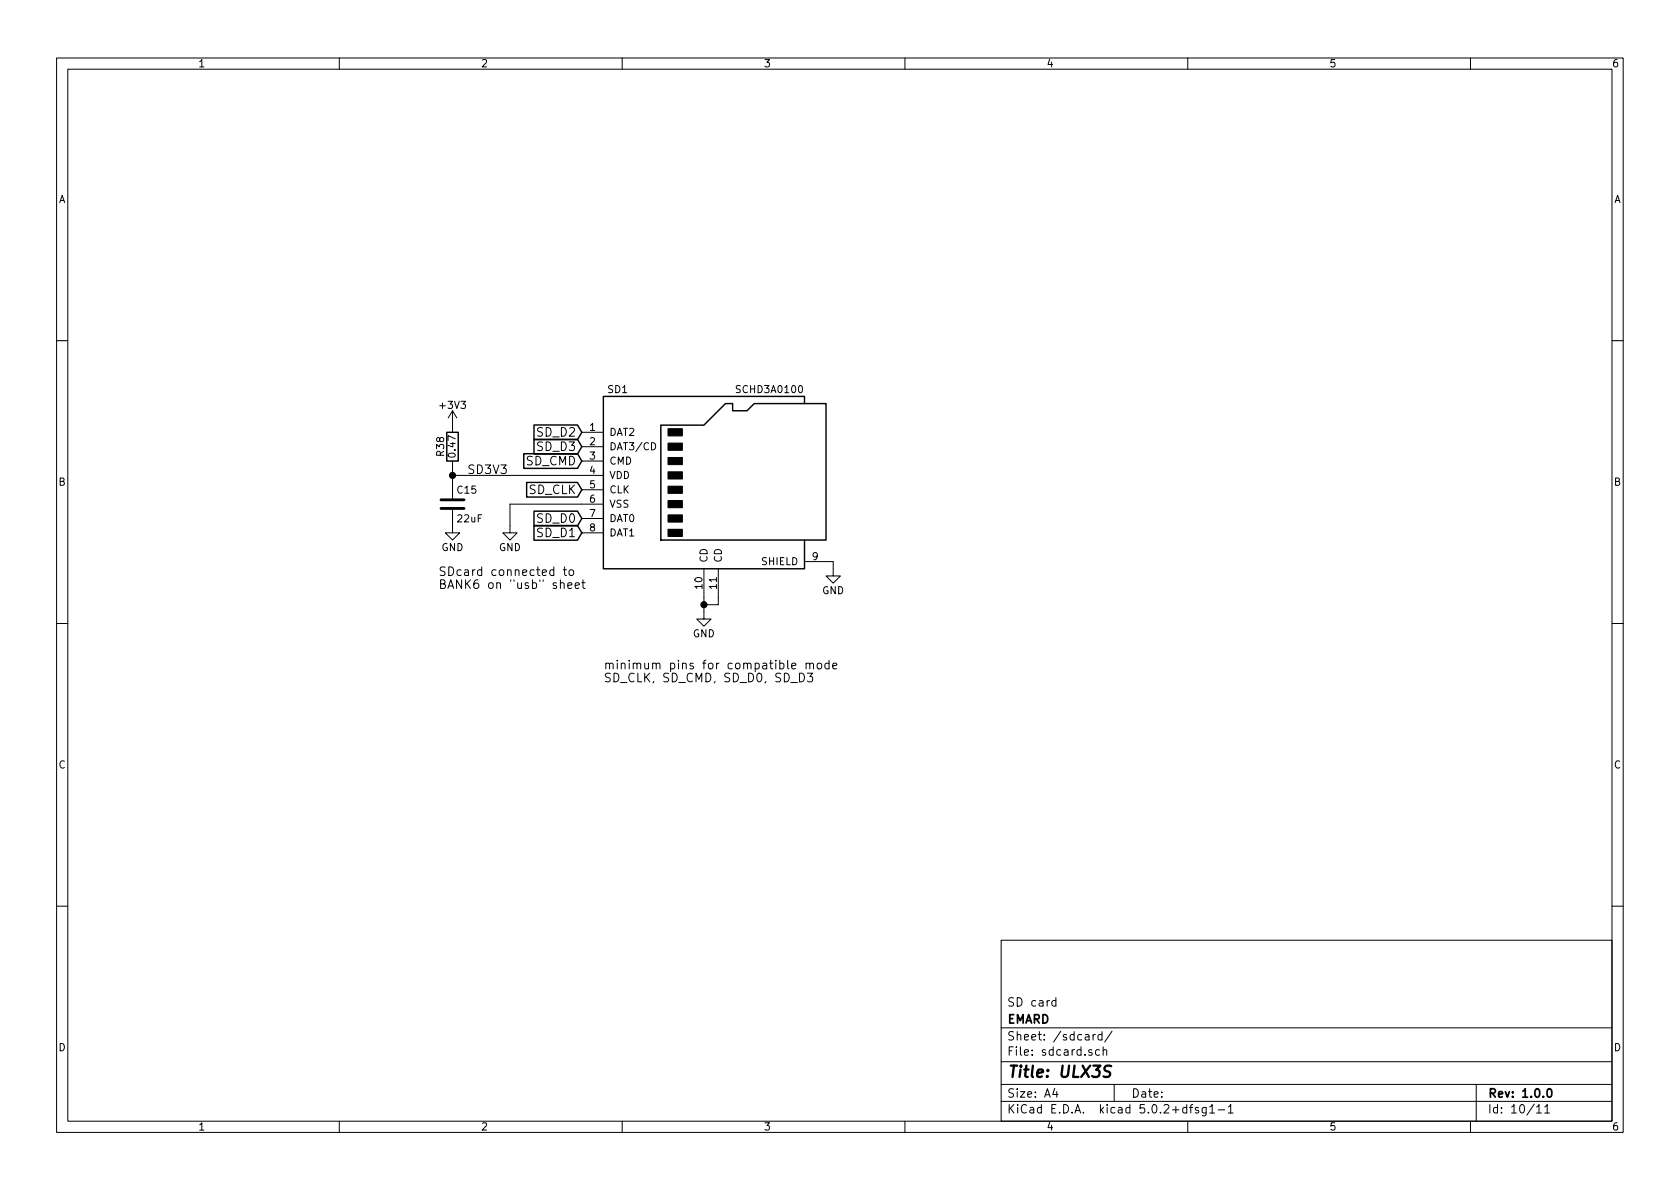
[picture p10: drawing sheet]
<svg xmlns="http://www.w3.org/2000/svg" width="297mm" height="210mm" viewBox="0 0 297 210" stroke-linecap="round" stroke-linejoin="round" font-family="sans-serif">
<g fill="none" stroke="#000" stroke-width=".18">
<path d="M10 10.3h277v189.9h-277zM12 12.2h273v186.1h-273zM60 10.3v1.9M110 10.3v1.9M160 10.3v1.9M210 10.3v1.9M260 10.3v1.9M10 60.2h2M80 72.6l-.8 1.3M80 72.6v3.8M80 72.6l.8 1.3M102.9 76.4h3.8"/>
<path d="M102.9 79h3.8M115.2 78.3a.64 .64 0 0 1 .7 .6 .64 .64 0 0 1-.7 .6zM285 60.2h2M80 90.2v4h1.3l-1.3 1.3-1.3-1.3h1.3M80 81.5v6.6M80 84.1h26.7M102.9 81.5h3.8M102.9 86.6h3.8M102.9 91.7h3.8M102.9 94.2h3.8M106.7 89.1h-16.5v5.1h1.2l-1.2 1.3-1.3-1.3h1.3M142.2 99.3h5.1v2.5h1.3l-1.3 1.3-1.3-1.3h1.3"/>
<path d="M10 110.3h2M99.1 103.2l.1-.1a.37 .37 0 0 1 .5 .1v.9M99.6 100.8h.6M99.8 100.2v1.3l.4 .3M100.4 103.6l.7-.2-.1-.3-.4-.1-.2 .2 .1 .8h.5M100.7 100.9l.2-.1 .4 .1 .1 .6-.1 .2-.4 .1-.2-.2zM101.7 103.6l.7-.2v-.3l-.5-.1-.2 .2 .1 .8h.6M102.9 103h.6M103.1 102.5v1.3v.2l.4 .1M124.5 100.6v8.9h1.2l-1.2 1.2-1.3-1.2h1.3M127 100.6v6.3h-2.5M140 117.8l.7-.2-.1-.3h-.4l-.2 .2 .1 .7h.5"/>
<path d="M141.4 119a.77 .77 0 0 1 .9 .8 .77 .77 0 0 1-.9 .8zM142.5 117.4l.1-.1a.37 .37 0 0 1 .6 .2v.8M142.5 117.3v1M142.7 119h1l-.5 .6 .4 .2v.6l-.2 .2h-.4l-.3-.2M143.2 117.5l.2-.2h.4v1M144.6 117.4l.2-.1 .4 .1 .1 .6-.2 .2-.3 .1-.2-.2zM146.6 117.3h-.4l-.3 .1v.7a.48 .48 0 0 0 .7 .1M146.6 116.8v1.5M147.2 117.8l.8-.2-.1-.3h-.5l-.2 .2 .1 .7h.6M285 110.3h2M10 160.2h2M177 166.3h108v32h-108z"/>
<path d="M186.7 177l-.4-.1-.3 .3 .1 .6 .2 .1 .4-.1M186.7 176.4v1.5M285 160.2h2M60 198.3v1.9M110 198.3v1.9M160 198.3v1.9M177 194.8h108M177 191.8h108M177 187.8h108M177 181.8h108M186.5 192.5l-.4 1h1M186.8 193v1"/>
<path d="M193.3 182.9v1M193.7 182.9l-.4 .3M194.4 185.7l-.4-.1-.3 .3 .1 .6h.6M194.8 183l-.4-.1-.3 .3 .1 .6 .2 .1 .4-.1M194.8 182.4v1.5M195 185.7l.3-.1 .3 .1 .1 .9M195 185.1v1.5M196.6 182.3l-1.3 2M197 191.8v3M210 198.3v1.9M210.3 195.8h.6M210.9 195.3l-.4 .2v1.3"/>
<path d="M211.9 195.9l-.4-.1-.2 .2 .1 .3 .5 .1v.3h-.6M213.3 195.8v1.2l-.3 .3h-.4M213.3 195.9l-.5-.1-.3 .3 .1 .6 .2 .1 .5-.1M213.9 195.8l.4-.5v1.5M213.9 196.8h.9M215.4 196.3h1.1M217.2 195.8l.4-.5v1.5M217.2 196.8h.8M260 198.3v1.9M261 191.8v6.5M271.7 195.8l.4-.5v1.5M271.7 196.8h.8"/>
<path d="M273.1 195.8l.5-.5v1.5M273.1 196.8h.9"/>
</g>
<path d="M273.7 192.6l.3-.1a.94 .94 0 0 1 0 1.5h-.1a1 1 0 0 1-.2-1.4z" fill="none" stroke="#000" stroke-width=".3"/>
<path d="M196.5 188.5l-.3-.1-.7 .1a.47 .47 0 0 0-.2 .5 .47 .47 0 0 0 .3 .4l.4 .1a.48 .48 0 0 1 .3 .5 .48 .48 0 0 1-.4 .4l-.8-.1" fill="none" stroke="#000" stroke-width=".41"/>
<path d="M79 76.4h2v5.1h-2zM94.4 75.2h7.7l.8 1.2-.8 1.3h-7.7zM94.4 77.7h7.7l.8 1.3-.8 1.3h-7.7zM116.8 75.2h7.7l3.8-3.8h1.2v1.2h2.6l1.2-1.2h12.7v24.1h-29.2zM142.2 71.4v-1.3h-35.5v30.5h35.5v-5.1M92.6 80.2h9.5l.8 1.3-.8 1.3h-9.5zM93.1 85.3h9l.8 1.3-.8 1.3h-9zM94.4 90.4h7.7l.8 1.3-.8 1.3h-7.7zM94.4 92.9h7.7l.8 1.3-.8 1.3h-7.7z" fill="none" stroke="#000" stroke-width=".25"/>
<g fill="#000" stroke="#000" stroke-width=".25">
<circle cx="80" cy="84.1" r=".51"/>
<circle cx="124.5" cy="106.9" r=".51"/>
</g>
<path d="M78 89.9h4M78 88.4h4" fill="none" stroke="#000" stroke-width=".51"/>
<path d="M118.1 78.4h2.5v1.2h-2.5zM118.1 75.8h2.5v1.3h-2.5zM118.1 93.6h2.5v1.3h-2.5zM118.1 91.1h2.5v1.2h-2.5zM118.1 88.5h2.5v1.3h-2.5zM118.1 86h2.5v1.2h-2.5zM118.1 83.4h2.5v1.3h-2.5zM118.1 80.9h2.5v1.3h-2.5z" fill="#000" stroke="#000" stroke-width=".18"/>
<text font-size="2.8" x="178" y="190.5">Title: ULX3S</text>
<g font-size="2.1">
<text x="95.1" y="77.2">SD_D2</text>
<text x="82.5" y="83.8">SD3V3</text>
<text x="93" y="82.3">SD_CMD</text>
<text x="95.1" y="79.8">SD_D3</text>
<text x="93.5" y="87.4">SD_CLK</text>
<text x="95.1" y="92.5">SD_D0</text>
<text x="95.1" y="95">SD_D1</text>
<text x="77.5" y="101.8">SDcard connected to</text>
<text x="77.5" y="104.1">BANK6 on &quot;usb&quot; sheet</text>
<text x="106.7" y="118.4">minimum pins for compatible mode</text>
<text x="106.7" y="120.6">SD_CLK, SD_CMD, SD_D0, SD_D3</text>
<text x="178" y="178">SD card</text>
<text x="178" y="184">Sheet: /sdcard/</text>
<text x="178" y="181">EMARD</text>
<text x="178" y="186.7">File: sdcard.sch</text>
<text x="178" y="196.9">KiCad E.D.A. kicad 5.0.2+dfsg1-1</text>
<text x="178" y="194.1">Size: A4</text>
<text x="200" y="194.1">Date:</text>
<text x="263" y="194.1">Rev: 1.0.0</text>
<text x="263" y="196.9">Id: 10/11</text>
</g>
<g font-size="1.8">
<text x="35" y="11.9">1</text>
<text x="85" y="11.9">2</text>
<text x="135" y="11.9">3</text>
<text x="185" y="11.9">4</text>
<text x="235" y="11.9">5</text>
<text x="285" y="11.9">6</text>
<text x="10.4" y="35.9">A</text>
<text x="285.4" y="35.9">A</text>
<text x="107.5" y="69.5">SD1</text>
<text x="130.5" y="69.5">SCHD3A0100</text>
<text x="77.9" y="72.3">+3V3</text>
<text x="104.3" y="76.2">1</text>
<text x="107.7" y="77.1">DAT2</text>
<text x="78.5" y="80.6" transform="rotate(-90 78.5 80.6)">R38</text>
<text x="80.6" y="80.7" transform="rotate(-90 80.6 80.7)">0.47</text>
<text x="104.3" y="78.7">2</text>
<text x="104.3" y="81.3">3</text>
<text x="104.3" y="83.8">4</text>
<text x="107.7" y="79.6">DAT3/CD</text>
<text x="107.7" y="82.2">CMD</text>
<text x="10.4" y="85.9">B</text>
<text x="80.9" y="87.3">C15</text>
<text x="104.3" y="86.4">5</text>
<text x="104.3" y="88.9">6</text>
<text x="107.7" y="84.7">VDD</text>
<text x="107.7" y="87.2">CLK</text>
<text x="107.7" y="89.8">VSS</text>
<text x="285.4" y="85.9">B</text>
<text x="81" y="92.4">22uF</text>
<text x="104.3" y="91.4">7</text>
<text x="104.3" y="94">8</text>
<text x="107.7" y="92.3">DAT0</text>
<text x="107.7" y="94.9">DAT1</text>
<text x="78.1" y="97.5">GND</text>
<text x="88.2" y="97.5">GND</text>
<text x="125.1" y="99.6" transform="rotate(-90 125.1 99.6)">CD</text>
<text x="127.6" y="99.6" transform="rotate(-90 127.6 99.6)">CD</text>
<text x="134.7" y="99.9">SHIELD</text>
<text x="143.7" y="99.1">9</text>
<text x="124.2" y="104.1" transform="rotate(-90 124.2 104.1)">10</text>
<text x="126.7" y="104.1" transform="rotate(-90 126.7 104.1)">11</text>
<text x="145.4" y="105.1">GND</text>
<text x="122.5" y="112.7">GND</text>
<text x="10.4" y="135.9">C</text>
<text x="285.4" y="135.9">C</text>
<text x="10.4" y="185.9">D</text>
<text x="285.4" y="185.9">D</text>
<text x="35" y="199.9">1</text>
<text x="85" y="199.9">2</text>
<text x="135" y="199.9">3</text>
<text x="185" y="199.9">4</text>
<text x="235" y="199.9">5</text>
<text x="285" y="199.9">6</text>
</g>
</svg>
